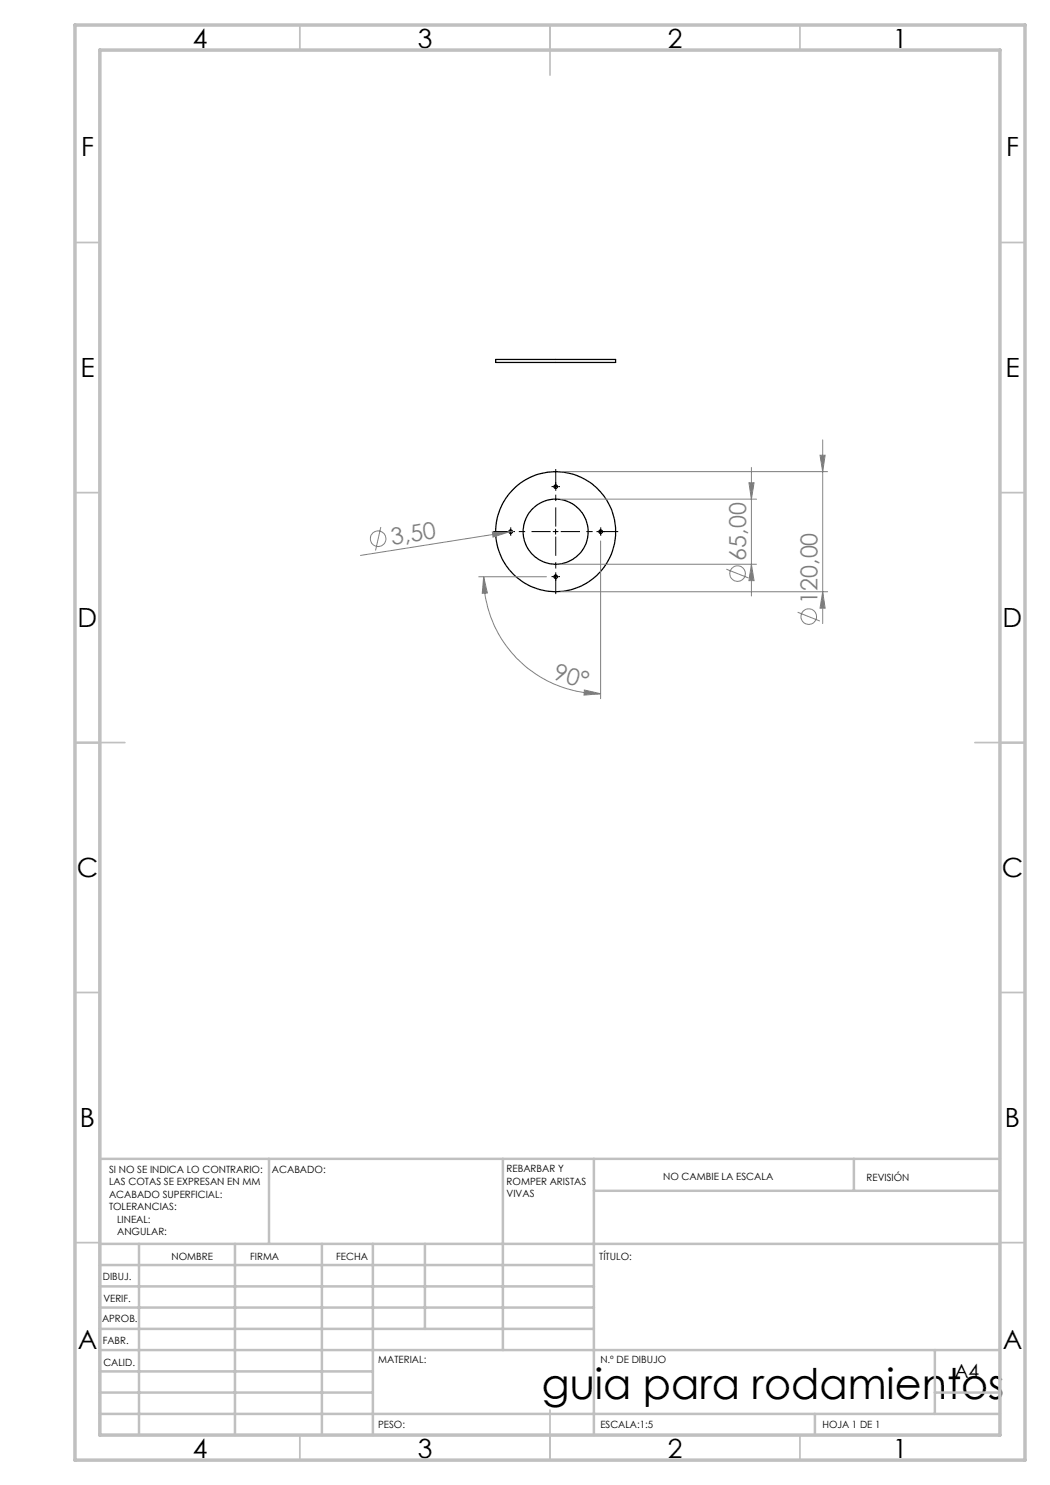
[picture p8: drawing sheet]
<svg xmlns="http://www.w3.org/2000/svg" width="210mm" height="297mm" viewBox="0 0 210 297" stroke-linecap="round" stroke-linejoin="round" font-family="sans-serif">
<g fill="none" stroke="#000" stroke-width=".25">
<path d="M99.1 71.9h24v.6h-24z"/>
<circle cx="111.1" cy="97.3" r=".35"/>
<circle cx="102.1" cy="106.3" r=".36"/>
<circle cx="111.1" cy="106.3" r="12"/>
<circle cx="111.1" cy="115.3" r=".34"/>
<circle cx="111.1" cy="106.3" r="6.5"/>
<circle cx="120.1" cy="106.3" r=".35"/>
</g>
<g fill="none" stroke="#808080" stroke-width=".2">
<path d="M112.1 94.3h53.4M112.1 99.8h39.2M149.8 96.6h1l-.5 3.2zM150.3 93.5v25.7M164 91h1l-.5 3.3zM164.5 88v36.7M76.2 105.4l-1.1 4.7M95.7 115.4h13.6M96.7 115.4l.8 3.2-1.1 .1zM96.7 115.4a23.4 23.4 0 0 0 23.4 23.3M98.5 106.4h3.3l-3.2 1zM101.8 106.4l-29.7 4.7"/>
<path d="M102.5 106.3l-.7 .1M112.1 118.4h53.4M112.1 112.9h39.2M120.1 108.2v31.5M145.3 113.8l4.4 1.8M150.3 112.9l.5 3.2h-1zM164.5 118.4l.5 3.2h-1zM116.9 138l3.2 .7-3.3 .3zM159.5 122.4l4.5 1.8"/>
<circle cx="75.6" cy="107.7" r="1.55"/>
<circle cx="147.5" cy="114.7" r="1.56"/>
<circle cx="161.7" cy="123.3" r="1.55"/>
</g>
<g fill="none" stroke="#000" stroke-width=".2" stroke-dasharray="15.2 1.3 1.3 1.3" stroke-linecap="butt">
<path d="M110.6 97.3h-.3M111.1 96.8v-.3M111.1 97.8v.4M111.6 97.3h.4M101.6 106.3h-.3M102.1 105.8v-.3M102.1 106.8v.4M102.6 106.3h.4M110.6 115.3h-.3M111.1 114.8v-.3M111.1 115.8v.4M111.6 115.3h.4"/>
<path d="M119.6 106.3h-.3M120.1 105.8v-.3M120.1 106.8v.4M120.6 106.3h.4"/>
</g>
<path d="M110.1 106.3h-11.5M111.1 105.3v-11.5M111.1 107.3v11.5M112.1 106.3h11.5" fill="none" stroke="#000" stroke-width=".2" stroke-dasharray="15.2 1.3 1.3 1.3" stroke-dashoffset="11.4" stroke-linecap="butt"/>
<path d="M110.6 97.3h1M111.1 96.8v1M101.6 106.3h1M102.1 105.8v1.1M110.6 106.3h1M110.6 115.4h1M111.1 105.8v1.1M111.1 114.8v1M119.6 106.3h1M120.1 105.8v1.1" fill="none" stroke="#000" stroke-width=".2"/>
<g fill="none" stroke="#c0c0c0" stroke-width=".35">
<path d="M60 5v5M110 5v10M160 5v5M15 48.5h5M200 48.5h5M15 98.5h5M200 98.5h5M15 148.5h10M195 148.5h10M15 198.5h5M200 198.5h5M15 248.5h5"/>
<path d="M200 248.5h5M60 287v5M110 282v10M160 287v5"/>
</g>
<g fill="none" stroke="#c0c0c0" stroke-width=".5">
<path d="M53.8 231.8v17M100.6 231.8v38.2M118.8 231.8v55.2M118.8 238.2h81.2M170.8 231.8v6.4M200 231.8h-180v55.2M20 248.8h180M20 257.3h98.8M20 253h98.8M27.8 248.8v38.2M47 248.8v38.2M64.4 248.8v38.2"/>
<path d="M74.6 248.8v38.2M85 248.8v17M20 265.8h98.8M20 261.5h98.8M20 278.5h54.6M20 274.3h54.6M20 270h180M187 278.5h13M187 270v12.8M20 282.8h180M163 282.8v4.2"/>
</g>
<path d="M15 5h190v287h-190zM20 10h180v277h-180z" fill="none" stroke="#c0c0c0" stroke-width=".7"/>
<g fill="#808080">
<path d="M98.5 106.4h3.3l-3.2 1z"/>
<path d="M164 91h1l-.5 3.3zM164.5 118.4l.5 3.2h-1zM149.8 96.6h1l-.5 3.2zM150.3 112.9l.5 3.2h-1z"/>
<path d="M96.7 115.4l.8 3.2-1.1 .1zM116.9 138l3.2 .7-3.3 .3z"/>
</g>
<text font-size="8.5" x="108.4" y="279.7">guia para rodamientos</text>
<g font-size="5.3">
<text x="38.5" y="9.5">4</text>
<text x="83.5" y="9.5">3</text>
<text x="133.5" y="9.5">2</text>
<text x="178.5" y="9.5">1</text>
<text x="16.2" y="31.2">F</text>
<text x="201.2" y="31.2">F</text>
<text x="16.1" y="75.5">E</text>
<text x="201.1" y="75.5">E</text>
<text x="15.5" y="125.5">D</text>
<text x="200.5" y="125.5">D</text>
<text x="15.4" y="175.5">C</text>
<text x="200.4" y="175.5">C</text>
<text x="16" y="225.5">B</text>
<text x="201" y="225.5">B</text>
<text x="15.5" y="269.7">A</text>
<text x="200.5" y="269.7">A</text>
<text x="38.5" y="291.5">4</text>
<text x="83.5" y="291.5">3</text>
<text x="133.5" y="291.5">2</text>
<text x="178.5" y="291.5">1</text>
</g>
<g font-size="4.7" fill="#808080">
<text x="78.4" y="109" transform="rotate(-9 78.4 109)">3,50</text>
<text x="149.2" y="112.1" transform="rotate(-90 149.2 112.1)">65,00</text>
<text x="163.5" y="120.7" transform="rotate(-90 163.5 120.7)">120,00</text>
<text x="110.5" y="135.8" transform="rotate(16 110.5 135.8)">90°</text>
</g>
<text font-size="3.9" x="190.9" y="275.5">A4</text>
<g font-size="2">
<text x="21.8" y="234.6">SI NO SE INDICA LO CONTRARIO:</text>
<text x="21.8" y="237.1">LAS COTAS SE EXPRESAN EN MM</text>
<text x="21.8" y="239.6">ACABADO SUPERFICIAL:</text>
<text x="54.4" y="234.6">ACABADO:</text>
<text x="101.3" y="234.5">REBARBAR Y</text>
<text x="101.3" y="237">ROMPER ARISTAS</text>
<text x="101.3" y="239.5">VIVAS</text>
<text x="132.6" y="236">NO CAMBIE LA ESCALA</text>
<text x="173.3" y="236.2">REVISIÓN</text>
<text x="21.8" y="242.1">TOLERANCIAS:</text>
<text x="23.4" y="244.6">LINEAL:</text>
<text x="23.4" y="247.1">ANGULAR:</text>
<text x="34.3" y="252">NOMBRE</text>
<text x="50" y="251.9">FIRMA</text>
<text x="67.2" y="251.9">FECHA</text>
<text x="119.9" y="251.9">TÍTULO:</text>
<text x="20.6" y="256.1">DIBUJ.</text>
<text x="20.7" y="260.3">VERIF.</text>
<text x="20.4" y="264.4">APROB.</text>
<text x="20.5" y="268.8">FABR.</text>
<text x="20.7" y="273.1">CALID.</text>
<text x="75.6" y="272.5">MATERIAL:</text>
<text x="120.1" y="272.5">N.º DE DIBUJO</text>
<text x="75.6" y="285.5">PESO:</text>
<text x="120.1" y="285.6">ESCALA:1:5</text>
<text x="164.5" y="285.6">HOJA 1 DE 1</text>
</g>
</svg>
